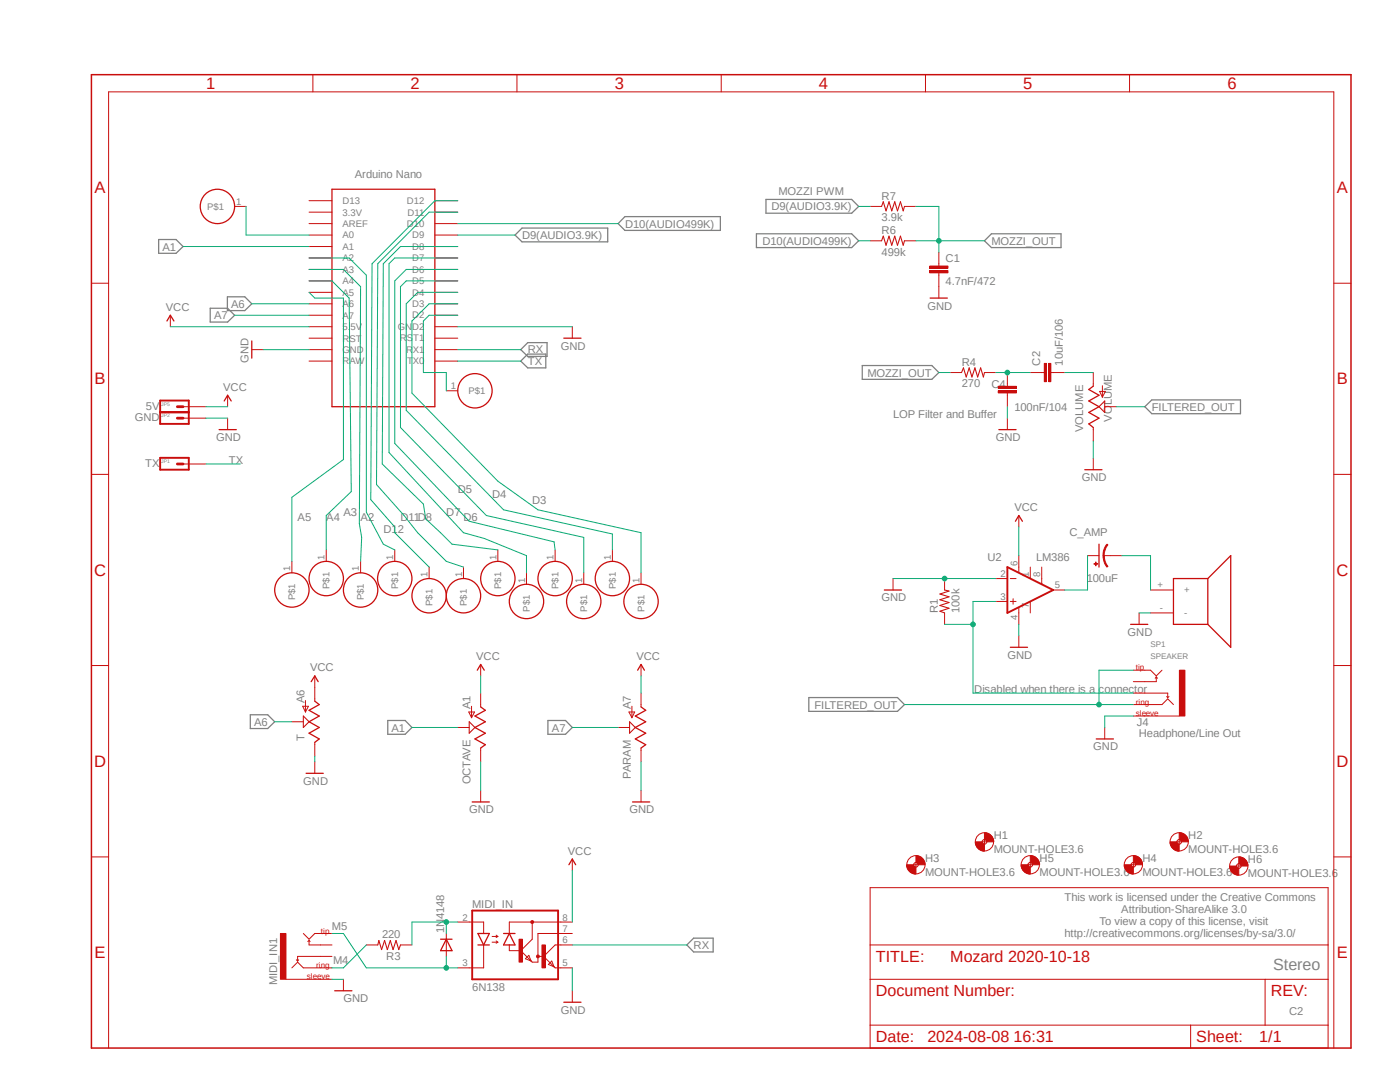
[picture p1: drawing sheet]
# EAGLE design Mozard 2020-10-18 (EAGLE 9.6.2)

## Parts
1N4148  1N4148  DIODE  [DO41-10]
C1  4.7nF/472  0.1UF-50V-20%(PTH)KIT-EZ  [CAP-PTH-SMALL-KIT]
C2  10uF/106  0.1UF-50V-20%(PTH)KIT-EZ  [CAP-PTH-SMALL-KIT]
C4  100nF/104  0.1UF-50V-20%(PTH)KIT-EZ  [CAP-PTH-SMALL-KIT]
C_AMP  100uF  CPOL-RADIAL-10UF-25V  [CPOL-RADIAL-10UF-25V]
H1  MOUNT-HOLE3.6  [3,6]
H2  MOUNT-HOLE3.6  [3,6]
H3  MOUNT-HOLE3.6  [3,6]
H4  MOUNT-HOLE3.6  [3,6]
H5  MOUNT-HOLE3.6  [3,6]
H6  MOUNT-HOLE3.6  [3,6]
J4  Headphone/Line Out  AUDIO-JACKPTH  [AUDIO-JACK]
JP1  TX  HEADER-1X1  [1X01_SIDE_NAME]
JP2  GND  HEADER-1X1  [1X01_SIDE_NAME]
JP5  5V  HEADER-1X1  [1X01_SIDE_NAME]
MIDI_IN  6N138  [DIL08]
MIDI_IN1  AUDIO-JACKKIT  [AUDIO-JACK-KIT]
OCTAVE  A1  POT  [ALPS_POT]
PARAM  A7  POT  [ALPS_POT]
R1  100k  R-US_0204/7  [0204/7]
R3  220  R-US_0204/5  [0204/5]
R4  270  R-US_0204/7  [0204/7]
R6  499k  R-US_0204/7  [0204/7]
R7  3.9k  R-US_0204/7  [0204/7]
SP1  SPEAKER  SPEAKERPCB_MOUNT  [PCB_MOUNT_SPEAKER]
T  A6  POT  [ALPS_POT]
U2  LM386  [DIP08]
U$1  NANO  [NANO]
U$2  PCB-TOUCHPAD-1-PIN  [PCB-TOUCHPAD-1-PIN]
U$3  PCB-TOUCHPAD-1-PIN  [PCB-TOUCHPAD-1-PIN]
U$4  PCB-TOUCHPAD-1-PIN  [PCB-TOUCHPAD-1-PIN]
U$5  PCB-TOUCHPAD-1-PIN  [PCB-TOUCHPAD-1-PIN]
U$6  PCB-TOUCHPAD-1-PIN  [PCB-TOUCHPAD-1-PIN]
U$7  PCB-TOUCHPAD-1-PIN  [PCB-TOUCHPAD-1-PIN]
U$8  PCB-TOUCHPAD-1-PIN  [PCB-TOUCHPAD-1-PIN]
U$9  PCB-TOUCHPAD-1-PIN  [PCB-TOUCHPAD-1-PIN]
U$10  PCB-TOUCHPAD-1-PIN  [PCB-TOUCHPAD-1-PIN]
U$11  PCB-TOUCHPAD-1-PIN  [PCB-TOUCHPAD-1-PIN]
U$12  PCB-TOUCHPAD-1-PIN  [PCB-TOUCHPAD-1-PIN]
U$13  PCB-TOUCHPAD-1-PIN  [PCB-TOUCHPAD-1-PIN]
U$14  PCB-TOUCHPAD-1-PIN  [PCB-TOUCHPAD-1-PIN]
U$15  PCB-TOUCHPAD-1-PIN  [PCB-TOUCHPAD-1-PIN]
VOLUME  VOLUME  POT  [ALPS_POT]

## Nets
A1: OCTAVE.P$2(S) U$1.A1
A2: U$1.A2 U$5.1
A3: U$1.A3 U$4.1
A4: U$1.A4 U$3.1
A5: U$1.A5 U$2.1
A6: T.P$2(S) U$1.A6
A7: PARAM.P$2(S) U$1.A7
D3: U$1.D3 U$13.1
D4: U$1.D4 U$12.1
D5: U$1.D5 U$11.1
D6: U$1.D6 U$10.1
D7: U$1.D7 U$9.1
D8: U$1.D8 U$8.1
D9(AUDIO3.9K): R7.1 U$1.D9
D10(AUDIO499K): R6.1 U$1.D10
D11: U$1.D11 U$7.1
D12: U$1.D12 U$6.1
FILTERED_OUT: J4.RING J4.TIP VOLUME.P$2(S)
GND: C1.2 C4.2 J4.SLEEVE JP2.1 MIDI_IN1.SLEEVE MIDI_IN.5(GND) OCTAVE.P$1(E) PARAM.P$1(E) R1.2 SP1.- T.P$1(E) U2.2(-IN) U2.4(V-) U$1.GND U$1.GND1(GND2) VOLUME.P$1(E)
M4: MIDI_IN1.RING R3.2
M5: 1N4148.A MIDI_IN1.TIP MIDI_IN.3(C)
MOZZI_OUT: C1.1 R4.1 R6.2 R7.2
N$1: C_AMP.+ U2.5(OUT)
N$2: C2.2 VOLUME.P$3(A)
N$3: U$1.A0 U$15.1
N$4: C2.1 C4.1 R4.2
N$5: C_AMP.- SP1.+
N$6: J4.RSH R1.1 U2.3(+IN)
N$10: 1N4148.C MIDI_IN.2(A) R3.1
RX: MIDI_IN.6(VO) U$1.RX1
TOUCH_A: U$1.D2 U$14.1
TX: JP1.1 U$1.TX0
VCC: JP5.1 MIDI_IN.8(VCC) OCTAVE.P$3(A) PARAM.P$3(A) T.P$3(A) U2.6(V+) U$1.5V(5.5V)
Unconnected: J4.TSH MIDI_IN1.RSH MIDI_IN1.TSH MIDI_IN.7(VB) U2.1(GAIN) U2.7(BP) U2.8(GAIN) U$1.3.3V U$1.AREF U$1.D13 U$1.RAW U$1.RST U$1.RST1

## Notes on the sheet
- MOZZI PWM
- LOP Filter and Buffer
- Disabled when there is a connector
- This work is licensed under the Creative Commons
                    Attribution-ShareAlike 3.0
             To view a copy of this license, visit
  http://creativecommons.org/licenses/by-sa/3.0/
- Stereo
- C2

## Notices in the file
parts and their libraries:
SparkFun-Aesthetics: Licensing: Creative Commons ShareAlike 4.0 International - https://creativecommons.org/licenses/by-sa/4.0
